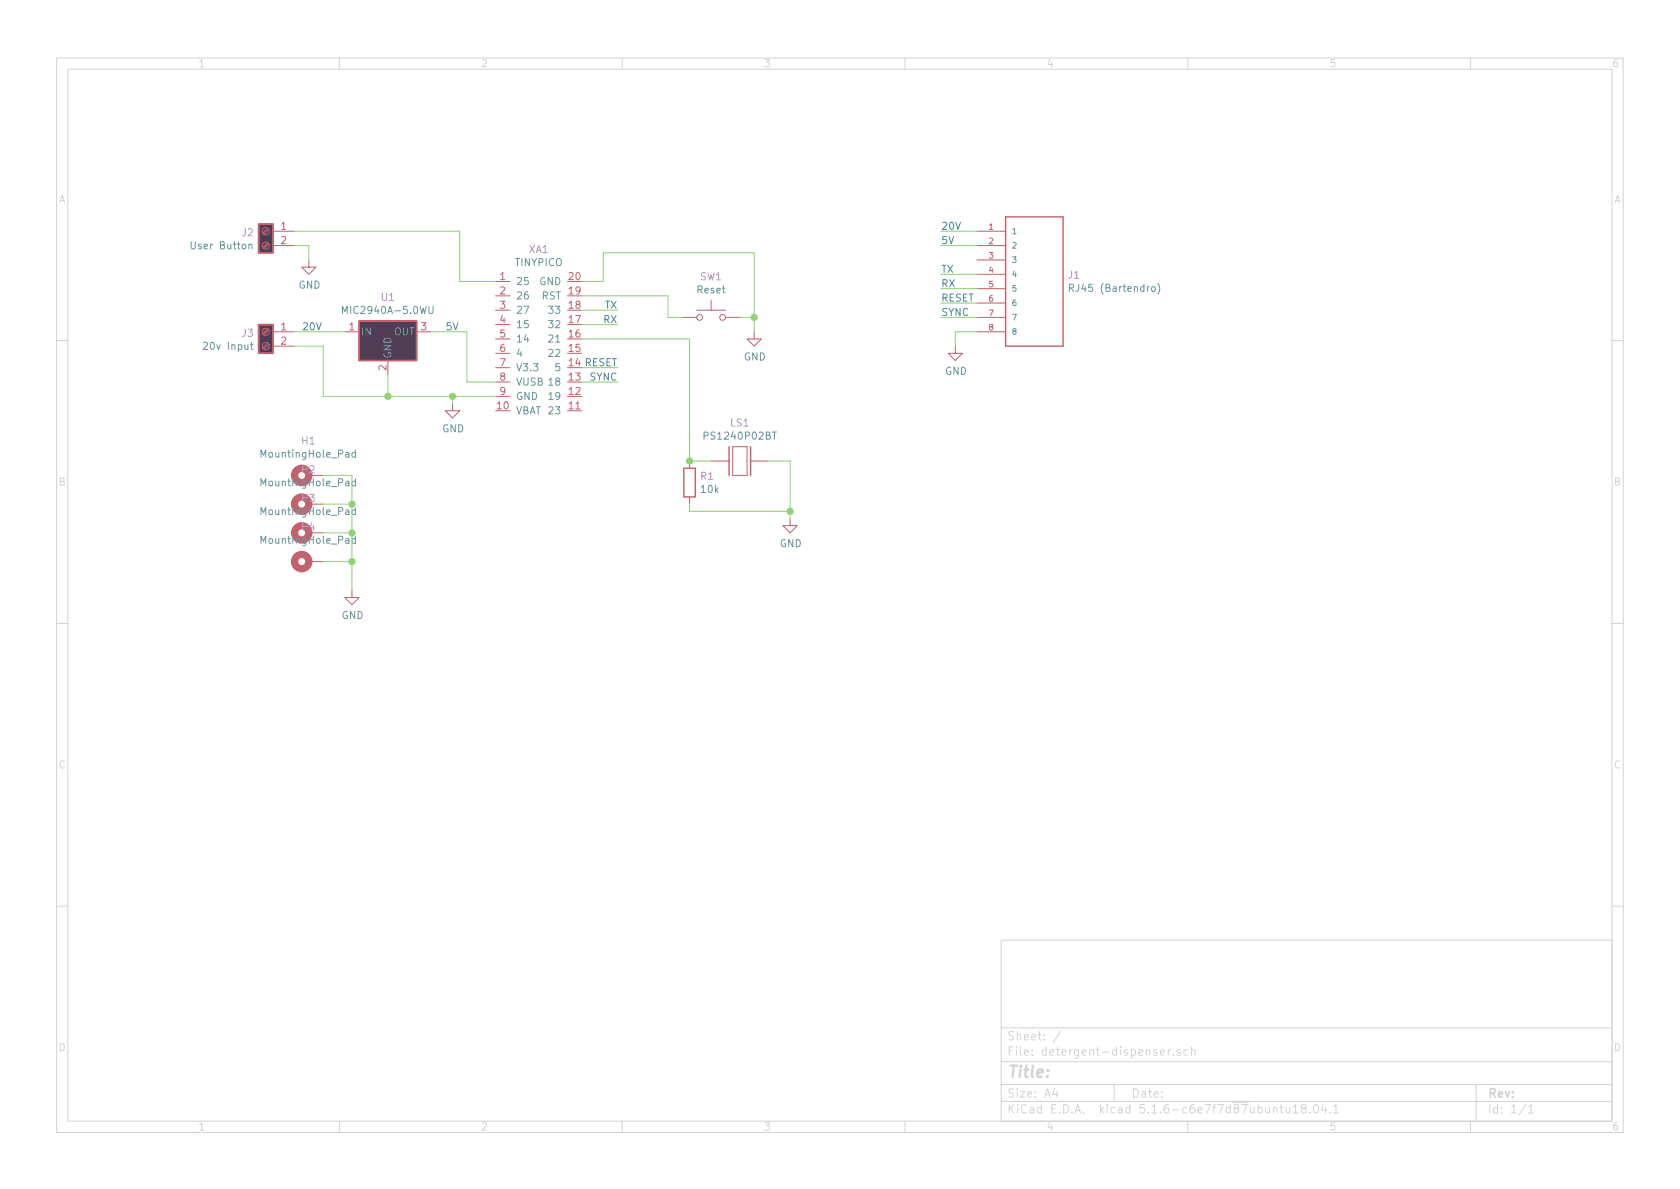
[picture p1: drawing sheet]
EESchema Schematic File Version 4
EELAYER 30 0
EELAYER END
$Descr A4 11693 8268
encoding utf-8
Sheet 1 1
Title ""
Date ""
Rev ""
Comp ""
Comment1 ""
Comment2 ""
Comment3 ""
Comment4 ""
$EndDescr
$Comp
L TINYPICO:TINYPICO XA1
U 1 1
P 3450 1950
F 0 "XA1" H 3750 2175 50  0000 C CNN
F 1 "TINYPICO" H 3750 2084 50  0000 C CNN
F 2 "tinypico-kicad-footprint:TINYPICO" H 3700 1950 50  0001 C CNN
F 3 "" H 3700 1950 50  0001 C CNN
	1    3450 1950
	1    0    0    -1  
$EndComp
$Comp
L RJHSE-5080:RJHSE-5080 J1
U 1 1
P 7200 1900
F 0 "J1" H 7430 1896 50  0000 L CNN
F 1 "RJ45 (Bartendro)" H 7430 1805 50  0000 L CNN
F 2 "AMPHENOL_RJHSE-5080" H 7200 1900 50  0001 L BNN
F 3 "13.21 mm" H 7200 1900 50  0001 L BNN
F 4 "Amphenol" H 7200 1900 50  0001 L BNN "Field4"
F 5 "Manufacturer Recommendations" H 7200 1900 50  0001 L BNN "Field5"
F 6 "G" H 7200 1900 50  0001 L BNN "Field6"
	1    7200 1900
	1    0    0    -1  
$EndComp
$Comp
L Connector:Screw_Terminal_01x02 J3
U 1 1
P 1850 2300
F 0 "J3" H 1930 2292 50  0000 L CNN
F 1 "20v Input" H 1930 2201 50  0000 L CNN
F 2 "1546215-2:TE_1546215-2" H 1850 2300 50  0001 C CNN
F 3 "~" H 1850 2300 50  0001 C CNN
	1    1850 2300
	-1   0    0    -1  
$EndComp
$Comp
L Connector:Screw_Terminal_01x02 J2
U 1 1
P 1850 1600
F 0 "J2" H 1930 1592 50  0000 L CNN
F 1 "User Button" H 1930 1501 50  0000 L CNN
F 2 "1546215-2:TE_1546215-2" H 1850 1600 50  0001 C CNN
F 3 "~" H 1850 1600 50  0001 C CNN
	1    1850 1600
	-1   0    0    -1  
$EndComp
$Comp
L Regulator_Linear:L7805 U1
U 1 1
P 2700 2300
F 0 "U1" H 2700 2542 50  0000 C CNN
F 1 "MIC2940A-5.0WU" H 2700 2451 50  0000 C CNN
F 2 "Package_TO_SOT_SMD:TO-263-3_TabPin2" H 2725 2150 50  0001 L CIN
F 3 "" H 2700 2250 50  0001 C CNN
	1    2700 2300
	1    0    0    -1  
$EndComp
$Comp
L PS1240P02BT:PS1240P02BT LS1
U 1 1
P 5150 3200
F 0 "LS1" H 5150 3467 50  0000 C CNN
F 1 "PS1240P02BT" H 5150 3376 50  0000 C CNN
F 2 "XDCR_PS1240P02BT" H 5150 3200 50  0001 L BNN
F 3 "Unavailable" H 5150 3200 50  0001 L BNN
F 4 "PS1240P02CT3" H 5150 3200 50  0001 L BNN "Field4"
F 5 "7.0mm" H 5150 3200 50  0001 L BNN "Field5"
F 6 "None" H 5150 3200 50  0001 L BNN "Field6"
F 7 "Buzzers Transducer, Externally Driven Piezo 3V 4kHz 60dB @ 3V, 10cm Through Hole PC Pins" H 5150 3200 50  0001 L BNN "Field7"
F 8 "SIP-5 TDK" H 5150 3200 50  0001 L BNN "Field8"
F 9 "TDK" H 5150 3200 50  0001 L BNN "Field9"
	1    5150 3200
	1    0    0    -1  
$EndComp
$Comp
L Switch:SW_Push SW1
U 1 1
P 4950 2200
F 0 "SW1" H 4950 2485 50  0000 C CNN
F 1 "Reset" H 4950 2394 50  0000 C CNN
F 2 "Button_Switch_SMD:SW_SPST_TL3342" H 4950 2400 50  0001 C CNN
F 3 "~" H 4950 2400 50  0001 C CNN
	1    4950 2200
	1    0    0    -1  
$EndComp
$Comp
L power:GND #PWR0101
U 1 1
P 5250 2300
F 0 "#PWR0101" H 5250 2050 50  0001 C CNN
F 1 "GND" H 5255 2127 50  0000 C CNN
F 2 "" H 5250 2300 50  0001 C CNN
F 3 "" H 5250 2300 50  0001 C CNN
	1    5250 2300
	1    0    0    -1  
$EndComp
Wire Wire Line
	5150 2200 5250 2200
Wire Wire Line
	5250 2200 5250 2300
$Comp
L power:GND #PWR0102
U 1 1
P 3150 2800
F 0 "#PWR0102" H 3150 2550 50  0001 C CNN
F 1 "GND" H 3155 2627 50  0000 C CNN
F 2 "" H 3150 2800 50  0001 C CNN
F 3 "" H 3150 2800 50  0001 C CNN
	1    3150 2800
	1    0    0    -1  
$EndComp
Wire Wire Line
	3150 2800 3150 2750
Wire Wire Line
	3150 2750 3450 2750
Wire Wire Line
	5250 1750 5250 2200
Connection ~ 5250 2200
Wire Wire Line
	4650 2200 4750 2200
Wire Wire Line
	4800 2350 4800 3200
Wire Wire Line
	4800 3200 4950 3200
$Comp
L power:GND #PWR0103
U 1 1
P 5500 3600
F 0 "#PWR0103" H 5500 3350 50  0001 C CNN
F 1 "GND" H 5505 3427 50  0000 C CNN
F 2 "" H 5500 3600 50  0001 C CNN
F 3 "" H 5500 3600 50  0001 C CNN
	1    5500 3600
	1    0    0    -1  
$EndComp
Wire Wire Line
	5350 3200 5500 3200
$Comp
L Device:R R1
U 1 1
P 4800 3350
F 0 "R1" H 4870 3396 50  0000 L CNN
F 1 "10k" H 4870 3305 50  0000 L CNN
F 2 "Capacitor_SMD:C_0603_1608Metric_Pad1.05x0.95mm_HandSolder" V 4730 3350 50  0001 C CNN
F 3 "~" H 4800 3350 50  0001 C CNN
	1    4800 3350
	1    0    0    -1  
$EndComp
Connection ~ 4800 3200
Wire Wire Line
	4800 3500 4800 3550
Wire Wire Line
	4800 3550 5500 3550
Wire Wire Line
	5500 3550 5500 3600
Wire Wire Line
	5500 3200 5500 3550
Connection ~ 5500 3550
Wire Wire Line
	2700 2600 2700 2750
Wire Wire Line
	2700 2750 3150 2750
Connection ~ 3150 2750
Wire Wire Line
	3000 2300 3250 2300
Wire Wire Line
	3250 2300 3250 2650
Wire Wire Line
	3250 2650 3450 2650
Wire Wire Line
	2050 2300 2400 2300
Wire Wire Line
	2050 2400 2250 2400
Wire Wire Line
	2250 2400 2250 2750
Wire Wire Line
	2250 2750 2700 2750
Connection ~ 2700 2750
$Comp
L power:GND #PWR0104
U 1 1
P 2150 1800
F 0 "#PWR0104" H 2150 1550 50  0001 C CNN
F 1 "GND" H 2155 1627 50  0000 C CNN
F 2 "" H 2150 1800 50  0001 C CNN
F 3 "" H 2150 1800 50  0001 C CNN
	1    2150 1800
	1    0    0    -1  
$EndComp
Wire Wire Line
	2050 1700 2150 1700
Wire Wire Line
	2150 1700 2150 1800
Wire Wire Line
	2050 1600 3200 1600
Wire Wire Line
	3200 1600 3200 1950
Wire Wire Line
	3200 1950 3450 1950
Text Label 3100 2300 0    50   ~ 0
5V
Text Label 2100 2300 0    50   ~ 0
20V
Wire Wire Line
	6550 1600 6800 1600
Wire Wire Line
	6550 1700 6800 1700
Text Label 6550 1600 0    50   ~ 0
20V
Text Label 6550 1700 0    50   ~ 0
5V
$Comp
L power:GND #PWR0105
U 1 1
P 6650 2400
F 0 "#PWR0105" H 6650 2150 50  0001 C CNN
F 1 "GND" H 6655 2227 50  0000 C CNN
F 2 "" H 6650 2400 50  0001 C CNN
F 3 "" H 6650 2400 50  0001 C CNN
	1    6650 2400
	1    0    0    -1  
$EndComp
Wire Wire Line
	6650 2400 6650 2300
Wire Wire Line
	6650 2300 6800 2300
Wire Wire Line
	4050 2250 4300 2250
Wire Wire Line
	4050 2150 4300 2150
Text Label 4300 2150 2    50   ~ 0
TX
Text Label 4300 2250 2    50   ~ 0
RX
Wire Wire Line
	4050 1950 4200 1950
Wire Wire Line
	4200 1950 4200 1750
Wire Wire Line
	4200 1750 5250 1750
Wire Wire Line
	4650 2050 4650 2200
Wire Wire Line
	4050 2050 4650 2050
Wire Wire Line
	6800 1900 6550 1900
Wire Wire Line
	6800 2000 6550 2000
Text Label 6550 1900 0    50   ~ 0
TX
Text Label 6550 2000 0    50   ~ 0
RX
Wire Wire Line
	6800 2100 6550 2100
Text Label 6550 2100 0    50   ~ 0
RESET
Wire Wire Line
	4050 2350 4800 2350
Wire Wire Line
	4050 2550 4300 2550
Text Label 4300 2550 2    50   ~ 0
RESET
Wire Wire Line
	4050 2650 4300 2650
Text Label 4300 2650 2    50   ~ 0
SYNC
Wire Wire Line
	6800 2200 6550 2200
Text Label 6550 2200 0    50   ~ 0
SYNC
$Comp
L Mechanical:MountingHole_Pad H1
U 1 1
P 2150 3300
F 0 "H1" V 2387 3303 50  0000 C CNN
F 1 "MountingHole_Pad" V 2296 3303 50  0000 C CNN
F 2 "MountingHole:MountingHole_2.7mm_M2.5_Pad" H 2150 3300 50  0001 C CNN
F 3 "~" H 2150 3300 50  0001 C CNN
	1    2150 3300
	0    -1   -1   0   
$EndComp
$Comp
L Mechanical:MountingHole_Pad H2
U 1 1
P 2150 3500
F 0 "H2" V 2387 3503 50  0000 C CNN
F 1 "MountingHole_Pad" V 2296 3503 50  0000 C CNN
F 2 "MountingHole:MountingHole_2.7mm_M2.5_Pad" H 2150 3500 50  0001 C CNN
F 3 "~" H 2150 3500 50  0001 C CNN
	1    2150 3500
	0    -1   -1   0   
$EndComp
$Comp
L Mechanical:MountingHole_Pad H3
U 1 1
P 2150 3700
F 0 "H3" V 2387 3703 50  0000 C CNN
F 1 "MountingHole_Pad" V 2296 3703 50  0000 C CNN
F 2 "MountingHole:MountingHole_2.7mm_M2.5_Pad" H 2150 3700 50  0001 C CNN
F 3 "~" H 2150 3700 50  0001 C CNN
	1    2150 3700
	0    -1   -1   0   
$EndComp
$Comp
L Mechanical:MountingHole_Pad H4
U 1 1
P 2150 3900
F 0 "H4" V 2387 3903 50  0000 C CNN
F 1 "MountingHole_Pad" V 2296 3903 50  0000 C CNN
F 2 "MountingHole:MountingHole_2.7mm_M2.5_Pad" H 2150 3900 50  0001 C CNN
F 3 "~" H 2150 3900 50  0001 C CNN
	1    2150 3900
	0    -1   -1   0   
$EndComp
Wire Wire Line
	2250 3300 2450 3300
Wire Wire Line
	2450 3300 2450 3500
$Comp
L power:GND #PWR0106
U 1 1
P 2450 4100
F 0 "#PWR0106" H 2450 3850 50  0001 C CNN
F 1 "GND" H 2455 3927 50  0000 C CNN
F 2 "" H 2450 4100 50  0001 C CNN
F 3 "" H 2450 4100 50  0001 C CNN
	1    2450 4100
	1    0    0    -1  
$EndComp
Wire Wire Line
	2250 3500 2450 3500
Connection ~ 2450 3500
Wire Wire Line
	2450 3500 2450 3700
Wire Wire Line
	2250 3700 2450 3700
Connection ~ 2450 3700
Wire Wire Line
	2450 3700 2450 3900
Wire Wire Line
	2250 3900 2450 3900
Connection ~ 2450 3900
Wire Wire Line
	2450 3900 2450 4100
$EndSCHEMATC
